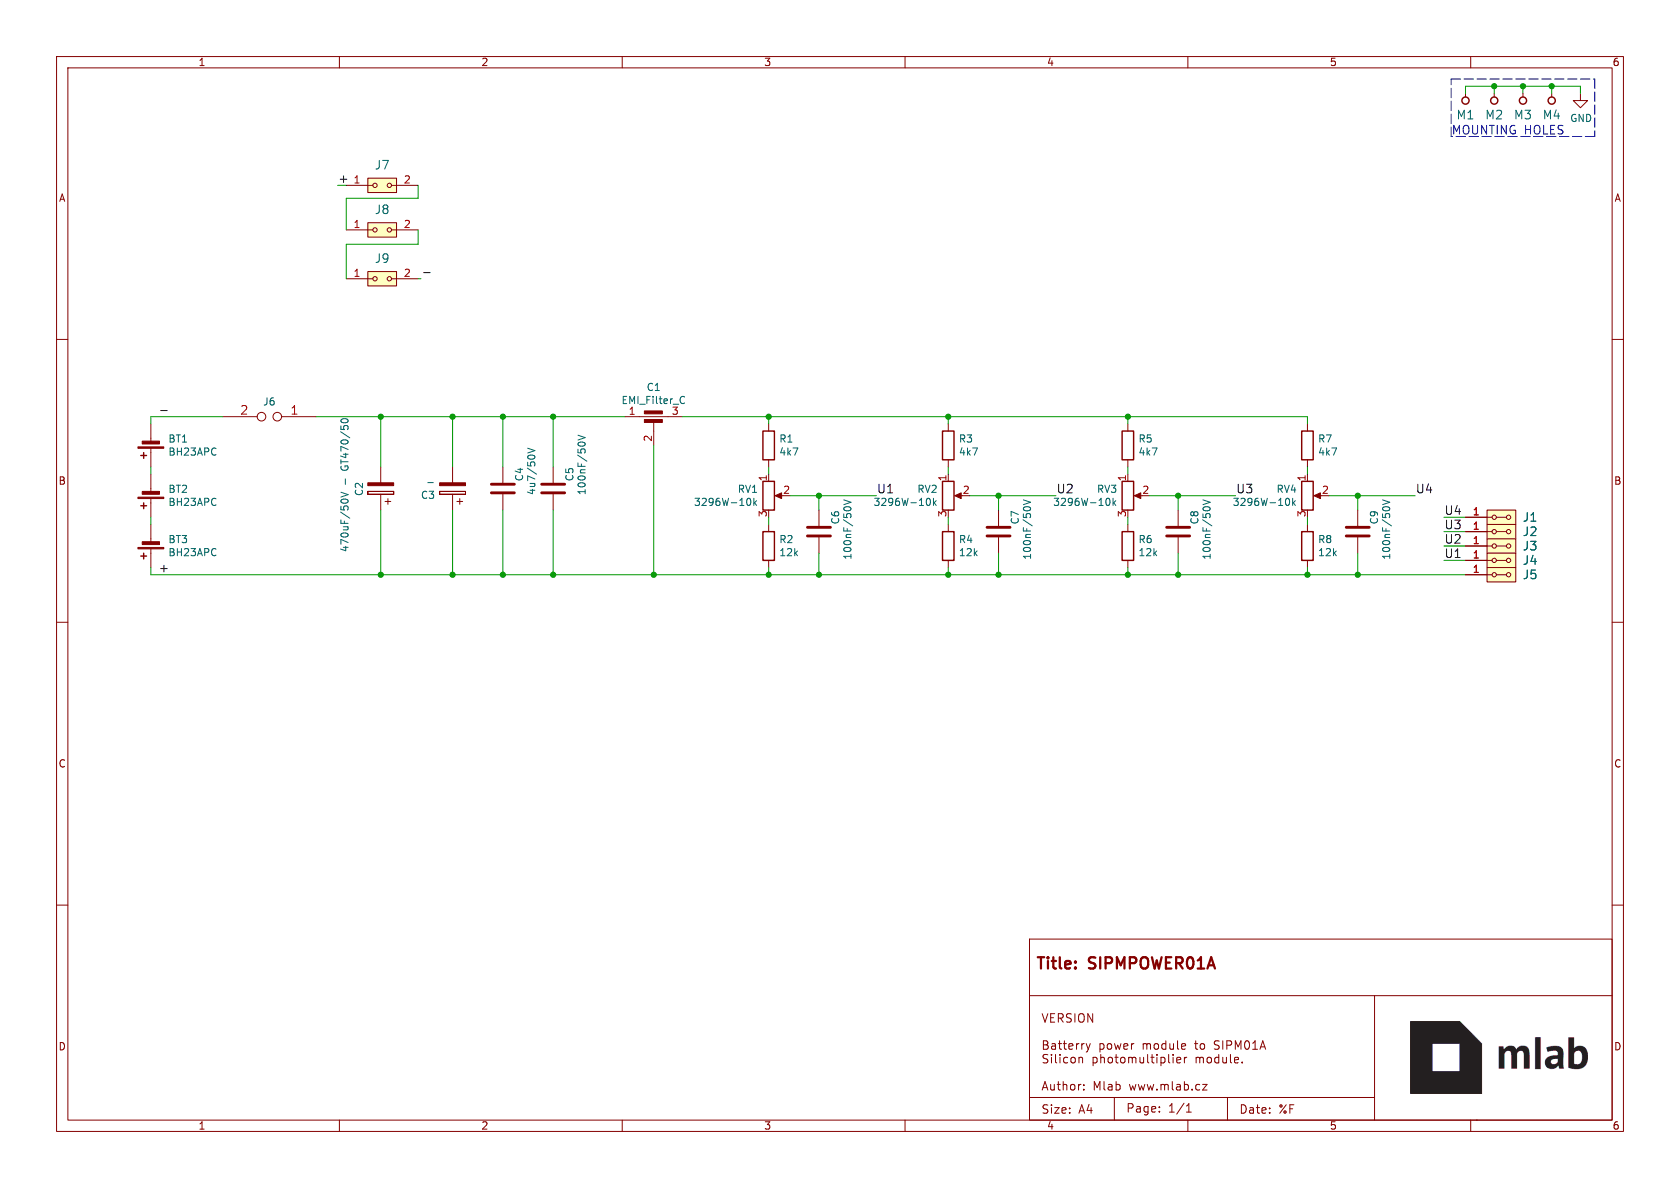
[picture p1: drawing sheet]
(kicad_sch (version 20230121) (generator eeschema)

 (paper "A4")

 (title_block
  (title "SIPMPOWER01A")
  (date "%F")
  (rev "REV")
  (company "Mlab www.mlab.cz")
  (comment 1 "VERSION")
  (comment 2 "Batterry power module to SIPM01A\\nSilicon photomultiplier module. "))

 (lib_symbols
  (symbol "Device:Battery_Cell" (pin_numbers hide) (pin_names (offset 0) hide) (in_bom yes) (on_board yes)
   (property "Reference" "BT" (at 2.54 2.54 0) (effects (font (size 1.27 1.27)) (justify left)))
   (property "Value" "Battery_Cell" (at 2.54 0 0) (effects (font (size 1.27 1.27)) (justify left)))
   (property "Footprint" "" (at 0 1.524 90) (effects (font (size 1.27 1.27)) hide))
   (property "Datasheet" "~" (at 0 1.524 90) (effects (font (size 1.27 1.27)) hide))
   (symbol "Battery_Cell_0_1"
    (rectangle (start -2.286 1.778) (end 2.286 1.524) (stroke (width 0) (type default)) (fill (type outline)))
    (rectangle (start -1.524 1.016) (end 1.524 0.508) (stroke (width 0) (type default)) (fill (type outline)))
    (polyline (pts (xy 0 0.762) (xy 0 0)) (stroke (width 0) (type default)) (fill (type none)))
    (polyline (pts (xy 0 1.778) (xy 0 2.54)) (stroke (width 0) (type default)) (fill (type none)))
    (polyline (pts (xy 0.762 3.048) (xy 1.778 3.048)) (stroke (width 0.254) (type default)) (fill (type none)))
    (polyline (pts (xy 1.27 3.556) (xy 1.27 2.54)) (stroke (width 0.254) (type default)) (fill (type none))))
   (symbol "Battery_Cell_1_1"
    (pin passive line (at 0 5.08 270) (length 2.54) (name "+" (effects (font (size 1.27 1.27)))) (number "1" (effects (font (size 1.27 1.27)))))
    (pin passive line (at 0 -2.54 90) (length 2.54) (name "-" (effects (font (size 1.27 1.27)))) (number "2" (effects (font (size 1.27 1.27)))))))
  (symbol "Device:C" (pin_numbers hide) (pin_names (offset 0.254)) (in_bom yes) (on_board yes)
   (property "Reference" "C" (at 0.635 2.54 0) (effects (font (size 1.27 1.27)) (justify left)))
   (property "Value" "C" (at 0.635 -2.54 0) (effects (font (size 1.27 1.27)) (justify left)))
   (property "Footprint" "" (at 0.9652 -3.81 0) (effects (font (size 1.27 1.27)) hide))
   (property "Datasheet" "~" (at 0 0 0) (effects (font (size 1.27 1.27)) hide))
   (symbol "C_0_1"
    (polyline (pts (xy -2.032 -0.762) (xy 2.032 -0.762)) (stroke (width 0.508) (type default)) (fill (type none)))
    (polyline (pts (xy -2.032 0.762) (xy 2.032 0.762)) (stroke (width 0.508) (type default)) (fill (type none))))
   (symbol "C_1_1"
    (pin passive line (at 0 3.81 270) (length 2.794) (name "~" (effects (font (size 1.27 1.27)))) (number "1" (effects (font (size 1.27 1.27)))))
    (pin passive line (at 0 -3.81 90) (length 2.794) (name "~" (effects (font (size 1.27 1.27)))) (number "2" (effects (font (size 1.27 1.27)))))))
  (symbol "Device:R" (pin_numbers hide) (pin_names (offset 0)) (in_bom yes) (on_board yes)
   (property "Reference" "R" (at 2.032 0 90) (effects (font (size 1.27 1.27))))
   (property "Value" "R" (at 0 0 90) (effects (font (size 1.27 1.27))))
   (property "Footprint" "" (at -1.778 0 90) (effects (font (size 1.27 1.27)) hide))
   (property "Datasheet" "~" (at 0 0 0) (effects (font (size 1.27 1.27)) hide))
   (symbol "R_0_1"
    (rectangle (start -1.016 -2.54) (end 1.016 2.54) (stroke (width 0.254) (type default)) (fill (type none))))
   (symbol "R_1_1"
    (pin passive line (at 0 3.81 270) (length 1.27) (name "~" (effects (font (size 1.27 1.27)))) (number "1" (effects (font (size 1.27 1.27)))))
    (pin passive line (at 0 -3.81 90) (length 1.27) (name "~" (effects (font (size 1.27 1.27)))) (number "2" (effects (font (size 1.27 1.27)))))))
  (symbol "MLAB_HEADER:HEADER_2x01" (pin_names (offset 1.016)) (in_bom yes) (on_board yes)
   (property "Reference" "J" (at 0 -2.54 0) (effects (font (size 1.524 1.524))))
   (property "Value" "HEADER_2x01" (at 0 2.54 0) (effects (font (size 1.524 1.524))))
   (property "Footprint" "" (at 0 0 0) (effects (font (size 1.524 1.524))))
   (property "Datasheet" "" (at 0 0 0) (effects (font (size 1.524 1.524))))
   (symbol "HEADER_2x01_0_1"
    (rectangle (start -2.54 1.27) (end 2.54 -1.27) (stroke (width 0) (type default)) (fill (type background)))
    (circle (center -1.27 0) (radius 0.381) (stroke (width 0) (type default)) (fill (type none)))
    (polyline (pts (xy -1.651 0) (xy -2.54 0)) (stroke (width 0) (type default)) (fill (type none)))
    (polyline (pts (xy 1.651 0) (xy 2.54 0)) (stroke (width 0) (type default)) (fill (type none)))
    (circle (center 1.27 0) (radius 0.381) (stroke (width 0) (type default)) (fill (type none))))
   (symbol "HEADER_2x01_1_1"
    (pin input line (at -6.35 0 0) (length 3.81) (name "~" (effects (font (size 1.27 1.27)))) (number "1" (effects (font (size 1.27 1.27)))))
    (pin input line (at 6.35 0 180) (length 3.81) (name "~" (effects (font (size 1.27 1.27)))) (number "2" (effects (font (size 1.27 1.27)))))))
  (symbol "MLAB_HEADER:HEADER_2x01_PARALLEL" (pin_names (offset 1.016)) (in_bom yes) (on_board yes)
   (property "Reference" "J" (at 0 -2.54 0) (effects (font (size 1.524 1.524))))
   (property "Value" "HEADER_2x01_PARALLEL" (at 0 2.54 0) (effects (font (size 1.524 1.524))))
   (property "Footprint" "" (at 0 0 0) (effects (font (size 1.524 1.524))))
   (property "Datasheet" "" (at 0 0 0) (effects (font (size 1.524 1.524))))
   (symbol "HEADER_2x01_PARALLEL_0_1"
    (rectangle (start -2.54 1.27) (end 2.54 -1.27) (stroke (width 0) (type default)) (fill (type background)))
    (circle (center -1.27 0) (radius 0.381) (stroke (width 0) (type default)) (fill (type none)))
    (polyline (pts (xy -1.651 0) (xy -2.54 0)) (stroke (width 0) (type default)) (fill (type none)))
    (polyline (pts (xy -0.889 0) (xy 0.889 0)) (stroke (width 0) (type default)) (fill (type none)))
    (circle (center 1.27 0) (radius 0.381) (stroke (width 0) (type default)) (fill (type none))))
   (symbol "HEADER_2x01_PARALLEL_1_1"
    (pin input line (at -6.35 0 0) (length 3.81) (name "~" (effects (font (size 1.27 1.27)))) (number "1" (effects (font (size 1.27 1.27)))))
    (pin input line (at -6.35 0 0) (length 3.81) hide (name "~" (effects (font (size 1.27 1.27)))) (number "2" (effects (font (size 1.27 1.27)))))))
  (symbol "MLAB_Jumpers:JUMP2_2x1" (pin_names (offset 1.016) hide) (in_bom yes) (on_board yes)
   (property "Reference" "J" (at -7.62 1.27 0) (effects (font (size 1.27 1.27))))
   (property "Value" "JUMP2_2x1" (at 5.08 -2.54 0) (effects (font (size 1.016 1.016)) hide))
   (property "Footprint" "" (at 0 0 0) (effects (font (size 1.524 1.524))))
   (property "Datasheet" "" (at 0 0 0) (effects (font (size 1.524 1.524))))
   (symbol "JUMP2_2x1_1_1"
    (pin passive inverted (at 7.62 0 180) (length 7.62) (name "1" (effects (font (size 1.524 1.524)))) (number "1" (effects (font (size 1.524 1.524)))))
    (pin passive inverted (at -8.89 0 0) (length 7.62) (name "1" (effects (font (size 1.524 1.524)))) (number "2" (effects (font (size 1.524 1.524)))))))
  (symbol "MLAB_MECHANICAL:HOLE" (pin_numbers hide) (pin_names (offset 1.016) hide) (in_bom yes) (on_board yes)
   (property "Reference" "M" (at 0 2.54 0) (effects (font (size 1.524 1.524))))
   (property "Value" "HOLE" (at 0 -2.54 0) (effects (font (size 1.524 1.524))))
   (property "Footprint" "" (at 0 0 0) (effects (font (size 1.524 1.524))))
   (property "Datasheet" "" (at 0 0 0) (effects (font (size 1.524 1.524))))
   (symbol "HOLE_0_1"
    (circle (center 0 0) (radius 0.635) (stroke (width 0.254) (type default)) (fill (type none))))
   (symbol "HOLE_1_1"
    (pin input line (at 1.27 0 180) (length 0.635) (name "~" (effects (font (size 1.27 1.27)))) (number "1" (effects (font (size 1.27 1.27)))))))
  (symbol "SIPMPOWER01A-rescue:CP-Device" (pin_numbers hide) (pin_names (offset 0.254)) (in_bom yes) (on_board yes)
   (property "Reference" "C" (at 0.635 2.54 0) (effects (font (size 1.27 1.27)) (justify left)))
   (property "Value" "Device_CP" (at 0.635 -2.54 0) (effects (font (size 1.27 1.27)) (justify left)))
   (property "Footprint" "" (at 0.9652 -3.81 0) (effects (font (size 1.27 1.27)) hide))
   (property "Datasheet" "" (at 0 0 0) (effects (font (size 1.27 1.27)) hide))
   (symbol "CP-Device_0_1"
    (rectangle (start -2.286 0.508) (end -2.286 1.016) (stroke (width 0) (type solid)) (fill (type none)))
    (rectangle (start -2.286 0.508) (end 2.286 0.508) (stroke (width 0) (type solid)) (fill (type none)))
    (polyline (pts (xy -1.778 2.286) (xy -0.762 2.286)) (stroke (width 0) (type solid)) (fill (type none)))
    (polyline (pts (xy -1.27 2.794) (xy -1.27 1.778)) (stroke (width 0) (type solid)) (fill (type none)))
    (rectangle (start 2.286 -0.508) (end -2.286 -1.016) (stroke (width 0) (type solid)) (fill (type outline)))
    (rectangle (start 2.286 1.016) (end -2.286 1.016) (stroke (width 0) (type solid)) (fill (type none)))
    (rectangle (start 2.286 1.016) (end 2.286 0.508) (stroke (width 0) (type solid)) (fill (type none))))
   (symbol "CP-Device_1_1"
    (pin passive line (at 0 3.81 270) (length 2.794) (name "~" (effects (font (size 1.27 1.27)))) (number "1" (effects (font (size 1.27 1.27)))))
    (pin passive line (at 0 -3.81 90) (length 2.794) (name "~" (effects (font (size 1.27 1.27)))) (number "2" (effects (font (size 1.27 1.27)))))))
  (symbol "SIPMPOWER01A-rescue:EMI_Filter_C-Device" (pin_names (offset 0.254) hide) (in_bom yes) (on_board yes)
   (property "Reference" "C" (at 0 7.62 0) (effects (font (size 1.27 1.27))))
   (property "Value" "Device_EMI_Filter_C" (at 0 5.715 0) (effects (font (size 1.27 1.27))))
   (property "Footprint" "" (at 0 0 90) (effects (font (size 1.27 1.27)) hide))
   (property "Datasheet" "" (at 0 0 90) (effects (font (size 1.27 1.27)) hide))
   (symbol "EMI_Filter_C-Device_0_1"
    (rectangle (start -1.651 1.524) (end 1.524 2.032) (stroke (width 0) (type solid)) (fill (type outline)))
    (polyline (pts (xy -2.54 2.54) (xy 2.54 2.54)) (stroke (width 0) (type solid)) (fill (type none)))
    (polyline (pts (xy 0 0) (xy 0 1.778)) (stroke (width 0) (type solid)) (fill (type none)))
    (rectangle (start 1.524 3.048) (end -1.651 3.556) (stroke (width 0) (type solid)) (fill (type outline))))
   (symbol "EMI_Filter_C-Device_1_1"
    (pin passive line (at -5.08 2.54 0) (length 2.54) (name "1" (effects (font (size 1.27 1.27)))) (number "1" (effects (font (size 1.27 1.27)))))
    (pin passive line (at 0 -2.54 90) (length 2.54) (name "2" (effects (font (size 1.27 1.27)))) (number "2" (effects (font (size 1.27 1.27)))))
    (pin passive line (at 5.08 2.54 180) (length 2.54) (name "3" (effects (font (size 1.27 1.27)))) (number "3" (effects (font (size 1.27 1.27)))))))
  (symbol "SIPMPOWER01A-rescue:R_POT-Device" (pin_names (offset 1.016) hide) (in_bom yes) (on_board yes)
   (property "Reference" "RV" (at -4.445 0 90) (effects (font (size 1.27 1.27))))
   (property "Value" "Device_R_POT" (at -2.54 0 90) (effects (font (size 1.27 1.27))))
   (property "Footprint" "" (at 0 0 0) (effects (font (size 1.27 1.27)) hide))
   (property "Datasheet" "" (at 0 0 0) (effects (font (size 1.27 1.27)) hide))
   (symbol "R_POT-Device_0_1"
    (polyline (pts (xy 2.54 0) (xy 1.524 0)) (stroke (width 0) (type solid)) (fill (type none)))
    (polyline (pts (xy 1.143 0) (xy 2.286 0.508) (xy 2.286 -0.508) (xy 1.143 0)) (stroke (width 0) (type solid)) (fill (type outline)))
    (rectangle (start 1.016 2.54) (end -1.016 -2.54) (stroke (width 0.254) (type solid)) (fill (type none))))
   (symbol "R_POT-Device_1_1"
    (pin passive line (at 0 3.81 270) (length 1.27) (name "1" (effects (font (size 1.27 1.27)))) (number "1" (effects (font (size 1.27 1.27)))))
    (pin passive line (at 3.81 0 180) (length 1.27) (name "2" (effects (font (size 1.27 1.27)))) (number "2" (effects (font (size 1.27 1.27)))))
    (pin passive line (at 0 -3.81 90) (length 1.27) (name "3" (effects (font (size 1.27 1.27)))) (number "3" (effects (font (size 1.27 1.27)))))))
  (symbol "power:GND" (power) (pin_names (offset 0)) (in_bom yes) (on_board yes)
   (property "Reference" "#PWR" (at 0 -6.35 0) (effects (font (size 1.27 1.27)) hide))
   (property "Value" "GND" (at 0 -3.81 0) (effects (font (size 1.27 1.27))))
   (property "Footprint" "" (at 0 0 0) (effects (font (size 1.27 1.27)) hide))
   (property "Datasheet" "" (at 0 0 0) (effects (font (size 1.27 1.27)) hide))
   (symbol "GND_0_1"
    (polyline (pts (xy 0 0) (xy 0 -1.27) (xy 1.27 -1.27) (xy 0 -2.54) (xy -1.27 -1.27) (xy 0 -1.27)) (stroke (width 0) (type default)) (fill (type none))))
   (symbol "GND_1_1"
    (pin power_in line (at 0 0 270) (length 0) hide (name "GND" (effects (font (size 1.27 1.27)))) (number "1" (effects (font (size 1.27 1.27))))))))

 (junction (at 97.79 101.6) (diameter 0) (color 0 0 0 0))
 (junction (at 176.53 87.63) (diameter 0) (color 0 0 0 0))
 (junction (at 240.03 101.6) (diameter 0) (color 0 0 0 0))
 (junction (at 231.14 101.6) (diameter 0) (color 0 0 0 0))
 (junction (at 97.79 73.66) (diameter 0) (color 0 0 0 0))
 (junction (at 176.53 101.6) (diameter 0) (color 0 0 0 0))
 (junction (at 88.9 101.6) (diameter 0) (color 0 0 0 0))
 (junction (at 208.28 101.6) (diameter 0) (color 0 0 0 0))
 (junction (at 67.31 101.6) (diameter 0) (color 0 0 0 0))
 (junction (at 264.16 15.24) (diameter 0) (color 0 0 0 0))
 (junction (at 115.57 101.6) (diameter 0) (color 0 0 0 0))
 (junction (at 135.89 101.6) (diameter 0) (color 0 0 0 0))
 (junction (at 144.78 87.63) (diameter 0) (color 0 0 0 0))
 (junction (at 80.01 101.6) (diameter 0) (color 0 0 0 0))
 (junction (at 167.64 73.66) (diameter 0) (color 0 0 0 0))
 (junction (at 80.01 73.66) (diameter 0) (color 0 0 0 0))
 (junction (at 208.28 87.63) (diameter 0) (color 0 0 0 0))
 (junction (at 274.32 15.24) (diameter 0) (color 0 0 0 0))
 (junction (at 269.24 15.24) (diameter 0) (color 0 0 0 0))
 (junction (at 167.64 101.6) (diameter 0) (color 0 0 0 0))
 (junction (at 88.9 73.66) (diameter 0) (color 0 0 0 0))
 (junction (at 240.03 87.63) (diameter 0) (color 0 0 0 0))
 (junction (at 199.39 73.66) (diameter 0) (color 0 0 0 0))
 (junction (at 135.89 73.66) (diameter 0) (color 0 0 0 0))
 (junction (at 67.31 73.66) (diameter 0) (color 0 0 0 0))
 (junction (at 199.39 101.6) (diameter 0) (color 0 0 0 0))
 (junction (at 144.78 101.6) (diameter 0) (color 0 0 0 0))

 (wire (pts (xy 208.28 101.6) (xy 231.14 101.6)) (stroke (width 0) (type default)))
 (wire (pts (xy 144.78 90.17) (xy 144.78 87.63)) (stroke (width 0) (type default)))
 (wire (pts (xy 26.67 73.66) (xy 39.37 73.66)) (stroke (width 0) (type default)))
 (wire (pts (xy 255.27 93.98) (xy 259.08 93.98)) (stroke (width 0) (type default)))
 (wire (pts (xy 97.79 90.17) (xy 97.79 101.6)) (stroke (width 0) (type default)))
 (wire (pts (xy 55.88 73.66) (xy 67.31 73.66)) (stroke (width 0) (type default)))
 (wire (pts (xy 199.39 73.66) (xy 231.14 73.66)) (stroke (width 0) (type default)))
 (wire (pts (xy 144.78 87.63) (xy 154.94 87.63)) (stroke (width 0) (type default)))
 (wire (pts (xy 61.214 35.052) (xy 73.914 35.052)) (stroke (width 0) (type default)))
 (wire (pts (xy 73.914 35.052) (xy 73.914 32.766)) (stroke (width 0) (type default)))
 (wire (pts (xy 120.65 73.66) (xy 135.89 73.66)) (stroke (width 0) (type default)))
 (wire (pts (xy 176.53 97.79) (xy 176.53 101.6)) (stroke (width 0) (type default)))
 (wire (pts (xy 240.03 97.79) (xy 240.03 101.6)) (stroke (width 0) (type default)))
 (polyline (pts (xy 281.94 13.97) (xy 281.94 24.13)) (stroke (width 0) (type dash)))

 (wire (pts (xy 167.64 74.93) (xy 167.64 73.66)) (stroke (width 0) (type default)))
 (wire (pts (xy 139.7 87.63) (xy 144.78 87.63)) (stroke (width 0) (type default)))
 (polyline (pts (xy 281.94 24.13) (xy 256.54 24.13)) (stroke (width 0) (type dash)))

 (wire (pts (xy 199.39 92.71) (xy 199.39 91.44)) (stroke (width 0) (type default)))
 (wire (pts (xy 269.24 15.24) (xy 274.32 15.24)) (stroke (width 0) (type default)))
 (wire (pts (xy 240.03 87.63) (xy 250.19 87.63)) (stroke (width 0) (type default)))
 (wire (pts (xy 274.32 16.51) (xy 274.32 15.24)) (stroke (width 0) (type default)))
 (wire (pts (xy 80.01 82.55) (xy 80.01 73.66)) (stroke (width 0) (type default)))
 (wire (pts (xy 167.64 101.6) (xy 176.53 101.6)) (stroke (width 0) (type default)))
 (wire (pts (xy 231.14 92.71) (xy 231.14 91.44)) (stroke (width 0) (type default)))
 (wire (pts (xy 97.79 73.66) (xy 97.79 82.55)) (stroke (width 0) (type default)))
 (wire (pts (xy 167.64 92.71) (xy 167.64 91.44)) (stroke (width 0) (type default)))
 (wire (pts (xy 26.67 74.93) (xy 26.67 73.66)) (stroke (width 0) (type default)))
 (wire (pts (xy 234.95 87.63) (xy 240.03 87.63)) (stroke (width 0) (type default)))
 (wire (pts (xy 176.53 90.17) (xy 176.53 87.63)) (stroke (width 0) (type default)))
 (wire (pts (xy 231.14 74.93) (xy 231.14 73.66)) (stroke (width 0) (type default)))
 (wire (pts (xy 61.214 40.64) (xy 61.214 35.052)) (stroke (width 0) (type default)))
 (wire (pts (xy 264.16 16.51) (xy 264.16 15.24)) (stroke (width 0) (type default)))
 (wire (pts (xy 61.214 43.18) (xy 61.214 49.276)) (stroke (width 0) (type default)))
 (wire (pts (xy 88.9 90.17) (xy 88.9 101.6)) (stroke (width 0) (type default)))
 (wire (pts (xy 88.9 82.55) (xy 88.9 73.66)) (stroke (width 0) (type default)))
 (wire (pts (xy 167.64 101.6) (xy 167.64 100.33)) (stroke (width 0) (type default)))
 (wire (pts (xy 80.01 101.6) (xy 88.9 101.6)) (stroke (width 0) (type default)))
 (wire (pts (xy 255.27 91.44) (xy 259.08 91.44)) (stroke (width 0) (type default)))
 (wire (pts (xy 240.03 101.6) (xy 259.08 101.6)) (stroke (width 0) (type default)))
 (wire (pts (xy 115.57 78.74) (xy 115.57 101.6)) (stroke (width 0) (type default)))
 (wire (pts (xy 73.914 49.276) (xy 74.422 49.276)) (stroke (width 0) (type default)))
 (wire (pts (xy 167.64 83.82) (xy 167.64 82.55)) (stroke (width 0) (type default)))
 (wire (pts (xy 255.27 96.52) (xy 259.08 96.52)) (stroke (width 0) (type default)))
 (wire (pts (xy 255.27 99.06) (xy 259.08 99.06)) (stroke (width 0) (type default)))
 (polyline (pts (xy 256.54 13.97) (xy 281.94 13.97)) (stroke (width 0) (type dash)))

 (wire (pts (xy 26.67 92.71) (xy 26.67 91.44)) (stroke (width 0) (type default)))
 (wire (pts (xy 208.28 97.79) (xy 208.28 101.6)) (stroke (width 0) (type default)))
 (wire (pts (xy 199.39 101.6) (xy 199.39 100.33)) (stroke (width 0) (type default)))
 (wire (pts (xy 97.79 101.6) (xy 115.57 101.6)) (stroke (width 0) (type default)))
 (wire (pts (xy 135.89 92.71) (xy 135.89 91.44)) (stroke (width 0) (type default)))
 (wire (pts (xy 269.24 16.51) (xy 269.24 15.24)) (stroke (width 0) (type default)))
 (wire (pts (xy 26.67 100.33) (xy 26.67 101.6)) (stroke (width 0) (type default)))
 (wire (pts (xy 26.67 101.6) (xy 67.31 101.6)) (stroke (width 0) (type default)))
 (wire (pts (xy 115.57 101.6) (xy 135.89 101.6)) (stroke (width 0) (type default)))
 (wire (pts (xy 67.31 73.66) (xy 80.01 73.66)) (stroke (width 0) (type default)))
 (wire (pts (xy 176.53 87.63) (xy 186.69 87.63)) (stroke (width 0) (type default)))
 (wire (pts (xy 231.14 101.6) (xy 231.14 100.33)) (stroke (width 0) (type default)))
 (wire (pts (xy 274.32 15.24) (xy 279.4 15.24)) (stroke (width 0) (type default)))
 (wire (pts (xy 167.64 73.66) (xy 199.39 73.66)) (stroke (width 0) (type default)))
 (wire (pts (xy 264.16 15.24) (xy 269.24 15.24)) (stroke (width 0) (type default)))
 (wire (pts (xy 199.39 83.82) (xy 199.39 82.55)) (stroke (width 0) (type default)))
 (wire (pts (xy 80.01 73.66) (xy 88.9 73.66)) (stroke (width 0) (type default)))
 (wire (pts (xy 144.78 97.79) (xy 144.78 101.6)) (stroke (width 0) (type default)))
 (wire (pts (xy 135.89 83.82) (xy 135.89 82.55)) (stroke (width 0) (type default)))
 (wire (pts (xy 144.78 101.6) (xy 167.64 101.6)) (stroke (width 0) (type default)))
 (wire (pts (xy 203.2 87.63) (xy 208.28 87.63)) (stroke (width 0) (type default)))
 (wire (pts (xy 73.914 40.64) (xy 73.914 43.18)) (stroke (width 0) (type default)))
 (wire (pts (xy 171.45 87.63) (xy 176.53 87.63)) (stroke (width 0) (type default)))
 (wire (pts (xy 61.214 32.766) (xy 59.69 32.766)) (stroke (width 0) (type default)))
 (wire (pts (xy 80.01 90.17) (xy 80.01 101.6)) (stroke (width 0) (type default)))
 (wire (pts (xy 259.08 16.51) (xy 259.08 15.24)) (stroke (width 0) (type default)))
 (wire (pts (xy 110.49 73.66) (xy 97.79 73.66)) (stroke (width 0) (type default)))
 (wire (pts (xy 199.39 74.93) (xy 199.39 73.66)) (stroke (width 0) (type default)))
 (wire (pts (xy 88.9 101.6) (xy 97.79 101.6)) (stroke (width 0) (type default)))
 (wire (pts (xy 26.67 83.82) (xy 26.67 82.55)) (stroke (width 0) (type default)))
 (wire (pts (xy 135.89 74.93) (xy 135.89 73.66)) (stroke (width 0) (type default)))
 (wire (pts (xy 231.14 83.82) (xy 231.14 82.55)) (stroke (width 0) (type default)))
 (wire (pts (xy 279.4 15.24) (xy 279.4 16.51)) (stroke (width 0) (type default)))
 (wire (pts (xy 208.28 87.63) (xy 218.44 87.63)) (stroke (width 0) (type default)))
 (wire (pts (xy 135.89 101.6) (xy 135.89 100.33)) (stroke (width 0) (type default)))
 (wire (pts (xy 73.914 43.18) (xy 61.214 43.18)) (stroke (width 0) (type default)))
 (wire (pts (xy 67.31 90.17) (xy 67.31 101.6)) (stroke (width 0) (type default)))
 (wire (pts (xy 135.89 101.6) (xy 144.78 101.6)) (stroke (width 0) (type default)))
 (wire (pts (xy 88.9 73.66) (xy 97.79 73.66)) (stroke (width 0) (type default)))
 (wire (pts (xy 208.28 90.17) (xy 208.28 87.63)) (stroke (width 0) (type default)))
 (polyline (pts (xy 256.54 24.13) (xy 256.54 13.97)) (stroke (width 0) (type dash)))

 (wire (pts (xy 176.53 101.6) (xy 199.39 101.6)) (stroke (width 0) (type default)))
 (wire (pts (xy 240.03 90.17) (xy 240.03 87.63)) (stroke (width 0) (type default)))
 (wire (pts (xy 259.08 15.24) (xy 264.16 15.24)) (stroke (width 0) (type default)))
 (wire (pts (xy 199.39 101.6) (xy 208.28 101.6)) (stroke (width 0) (type default)))
 (wire (pts (xy 67.31 82.55) (xy 67.31 73.66)) (stroke (width 0) (type default)))
 (wire (pts (xy 135.89 73.66) (xy 167.64 73.66)) (stroke (width 0) (type default)))
 (wire (pts (xy 231.14 101.6) (xy 240.03 101.6)) (stroke (width 0) (type default)))
 (wire (pts (xy 67.31 101.6) (xy 80.01 101.6)) (stroke (width 0) (type default)))

 (text "MOUNTING HOLES" (at 256.54 24.13 0) (effects (font (size 1.524 1.524)) (justify left bottom)))

 (label "U2" (at 186.69 87.63 0) (fields_autoplaced) (effects (font (size 1.524 1.524)) (justify left bottom)))
 (label "U3" (at 218.44 87.63 0) (fields_autoplaced) (effects (font (size 1.524 1.524)) (justify left bottom)))
 (label "U1" (at 255.27 99.06 0) (fields_autoplaced) (effects (font (size 1.524 1.524)) (justify left bottom)))
 (label "U4" (at 250.19 87.63 0) (fields_autoplaced) (effects (font (size 1.524 1.524)) (justify left bottom)))
 (label "U2" (at 255.27 96.52 0) (fields_autoplaced) (effects (font (size 1.524 1.524)) (justify left bottom)))
 (label "-" (at 74.422 49.276 0) (fields_autoplaced) (effects (font (size 1.524 1.524)) (justify left bottom)))
 (label "+" (at 27.94 101.6 0) (fields_autoplaced) (effects (font (size 1.524 1.524)) (justify left bottom)))
 (label "-" (at 27.94 73.66 0) (fields_autoplaced) (effects (font (size 1.524 1.524)) (justify left bottom)))
 (label "U4" (at 255.27 91.44 0) (fields_autoplaced) (effects (font (size 1.524 1.524)) (justify left bottom)))
 (label "+" (at 59.69 32.766 0) (fields_autoplaced) (effects (font (size 1.524 1.524)) (justify left bottom)))
 (label "U1" (at 154.94 87.63 0) (fields_autoplaced) (effects (font (size 1.524 1.524)) (justify left bottom)))
 (label "U3" (at 255.27 93.98 0) (fields_autoplaced) (effects (font (size 1.524 1.524)) (justify left bottom)))

 (symbol (lib_id "MLAB_MECHANICAL:HOLE") (at 259.08 17.78 90) (unit 1) (in_bom yes) (on_board yes) (dnp no)
  (property "Reference" "M1" (at 259.08 20.32 90) (effects (font (size 1.524 1.524))))
  (property "Value" "HOLE" (at 261.62 17.78 0) (effects (font (size 1.524 1.524)) hide))
  (property "Footprint" "Mlab_Mechanical:MountingHole_3mm" (at 259.08 17.78 0) (effects (font (size 1.524 1.524)) hide))
  (property "Datasheet" "" (at 259.08 17.78 0) (effects (font (size 1.524 1.524)))) (pin "1"))

 (symbol (lib_id "MLAB_MECHANICAL:HOLE") (at 264.16 17.78 90) (unit 1) (in_bom yes) (on_board yes) (dnp no)
  (property "Reference" "M2" (at 264.16 20.32 90) (effects (font (size 1.524 1.524))))
  (property "Value" "HOLE" (at 266.7 17.78 0) (effects (font (size 1.524 1.524)) hide))
  (property "Footprint" "Mlab_Mechanical:MountingHole_3mm" (at 264.16 17.78 0) (effects (font (size 1.524 1.524)) hide))
  (property "Datasheet" "" (at 264.16 17.78 0) (effects (font (size 1.524 1.524)))) (pin "1"))

 (symbol (lib_id "MLAB_MECHANICAL:HOLE") (at 269.24 17.78 90) (unit 1) (in_bom yes) (on_board yes) (dnp no)
  (property "Reference" "M3" (at 269.24 20.32 90) (effects (font (size 1.524 1.524))))
  (property "Value" "HOLE" (at 271.78 17.78 0) (effects (font (size 1.524 1.524)) hide))
  (property "Footprint" "Mlab_Mechanical:MountingHole_3mm" (at 269.24 17.78 0) (effects (font (size 1.524 1.524)) hide))
  (property "Datasheet" "" (at 269.24 17.78 0) (effects (font (size 1.524 1.524)))) (pin "1"))

 (symbol (lib_id "MLAB_MECHANICAL:HOLE") (at 274.32 17.78 90) (unit 1) (in_bom yes) (on_board yes) (dnp no)
  (property "Reference" "M4" (at 274.32 20.32 90) (effects (font (size 1.524 1.524))))
  (property "Value" "HOLE" (at 276.86 17.78 0) (effects (font (size 1.524 1.524)) hide))
  (property "Footprint" "Mlab_Mechanical:MountingHole_3mm" (at 274.32 17.78 0) (effects (font (size 1.524 1.524)) hide))
  (property "Datasheet" "" (at 274.32 17.78 0) (effects (font (size 1.524 1.524)))) (pin "1"))

 (symbol (lib_id "Device:Battery_Cell") (at 26.67 77.47 180) (unit 1) (in_bom yes) (on_board yes) (dnp no)
  (property "Reference" "BT1" (at 29.6672 77.5716 0) (effects (font (size 1.27 1.27)) (justify right)))
  (property "Value" "BH23APC" (at 29.6672 79.883 0) (effects (font (size 1.27 1.27)) (justify right)))
  (property "Footprint" "Mlab_Batery:BH23APC" (at 26.67 78.994 90) (effects (font (size 1.27 1.27)) hide))
  (property "Datasheet" "~" (at 26.67 78.994 90) (effects (font (size 1.27 1.27)) hide)) (pin "1") (pin "2"))

 (symbol (lib_id "Device:Battery_Cell") (at 26.67 86.36 180) (unit 1) (in_bom yes) (on_board yes) (dnp no)
  (property "Reference" "BT2" (at 29.6672 86.4616 0) (effects (font (size 1.27 1.27)) (justify right)))
  (property "Value" "BH23APC" (at 29.6672 88.773 0) (effects (font (size 1.27 1.27)) (justify right)))
  (property "Footprint" "Mlab_Batery:BH23APC" (at 26.67 87.884 90) (effects (font (size 1.27 1.27)) hide))
  (property "Datasheet" "~" (at 26.67 87.884 90) (effects (font (size 1.27 1.27)) hide)) (pin "2") (pin "1"))

 (symbol (lib_id "Device:Battery_Cell") (at 26.67 95.25 180) (unit 1) (in_bom yes) (on_board yes) (dnp no)
  (property "Reference" "BT3" (at 29.6672 95.3516 0) (effects (font (size 1.27 1.27)) (justify right)))
  (property "Value" "BH23APC" (at 29.6672 97.663 0) (effects (font (size 1.27 1.27)) (justify right)))
  (property "Footprint" "Mlab_Batery:BH23APC" (at 26.67 96.774 90) (effects (font (size 1.27 1.27)) hide))
  (property "Datasheet" "~" (at 26.67 96.774 90) (effects (font (size 1.27 1.27)) hide)) (pin "2") (pin "1"))

 (symbol (lib_id "Device:R") (at 135.89 78.74 0) (unit 1) (in_bom yes) (on_board yes) (dnp no)
  (property "Reference" "R1" (at 137.668 77.5716 0) (effects (font (size 1.27 1.27)) (justify left)))
  (property "Value" "4k7" (at 137.668 79.883 0) (effects (font (size 1.27 1.27)) (justify left)))
  (property "Footprint" "Mlab_R:SMD-0805" (at 134.112 78.74 90) (effects (font (size 1.27 1.27)) hide))
  (property "Datasheet" "~" (at 135.89 78.74 0) (effects (font (size 1.27 1.27)) hide)) (pin "2") (pin "1"))

 (symbol (lib_id "Device:R") (at 135.89 96.52 0) (unit 1) (in_bom yes) (on_board yes) (dnp no)
  (property "Reference" "R2" (at 137.668 95.3516 0) (effects (font (size 1.27 1.27)) (justify left)))
  (property "Value" "12k" (at 137.668 97.663 0) (effects (font (size 1.27 1.27)) (justify left)))
  (property "Footprint" "Mlab_R:SMD-0805" (at 134.112 96.52 90) (effects (font (size 1.27 1.27)) hide))
  (property "Datasheet" "~" (at 135.89 96.52 0) (effects (font (size 1.27 1.27)) hide)) (pin "2") (pin "1"))

 (symbol (lib_id "SIPMPOWER01A-rescue:R_POT-Device") (at 135.89 87.63 0) (unit 1) (in_bom yes) (on_board yes) (dnp no)
  (property "Reference" "RV1" (at 134.112 86.4616 0) (effects (font (size 1.27 1.27)) (justify right)))
  (property "Value" "3296W-10k" (at 134.112 88.773 0) (effects (font (size 1.27 1.27)) (justify right)))
  (property "Footprint" "Potentiometer_THT:Potentiometer_Bourns_3296W_Vertical" (at 135.89 87.63 0) (effects (font (size 1.27 1.27)) hide))
  (property "Datasheet" "~" (at 135.89 87.63 0) (effects (font (size 1.27 1.27)) hide)) (pin "1") (pin "2") (pin "3"))

 (symbol (lib_id "SIPMPOWER01A-rescue:CP-Device") (at 67.31 86.36 180) (unit 1) (in_bom yes) (on_board yes) (dnp no)
  (property "Reference" "C2" (at 63.5 85.09 90) (effects (font (size 1.27 1.27)) (justify left)))
  (property "Value" "470uF/50V - GT470/50" (at 60.96 73.66 90) (effects (font (size 1.27 1.27)) (justify left)))
  (property "Footprint" "Capacitor_THT:CP_Radial_D10.0mm_P5.00mm" (at 66.3448 82.55 0) (effects (font (size 1.27 1.27)) hide))
  (property "Datasheet" "~" (at 67.31 86.36 0) (effects (font (size 1.27 1.27)) hide)) (pin "2") (pin "1"))

 (symbol (lib_id "SIPMPOWER01A-rescue:CP-Device") (at 80.01 86.36 180) (unit 1) (in_bom yes) (on_board yes) (dnp no)
  (property "Reference" "C3" (at 77.0128 87.5284 0) (effects (font (size 1.27 1.27)) (justify left)))
  (property "Value" "-" (at 77.0128 85.217 0) (effects (font (size 1.27 1.27)) (justify left)))
  (property "Footprint" "Mlab_C:TantalC_SizeC_Reflow" (at 79.0448 82.55 0) (effects (font (size 1.27 1.27)) hide))
  (property "Datasheet" "~" (at 80.01 86.36 0) (effects (font (size 1.27 1.27)) hide)) (pin "2") (pin "1"))

 (symbol (lib_id "Device:C") (at 88.9 86.36 0) (unit 1) (in_bom yes) (on_board yes) (dnp no)
  (property "Reference" "C4" (at 91.821 85.1916 90) (effects (font (size 1.27 1.27)) (justify left)))
  (property "Value" "4u7/50V" (at 93.98 87.63 90) (effects (font (size 1.27 1.27)) (justify left)))
  (property "Footprint" "Mlab_R:SMD-0805" (at 89.8652 90.17 0) (effects (font (size 1.27 1.27)) hide))
  (property "Datasheet" "~" (at 88.9 86.36 0) (effects (font (size 1.27 1.27)) hide)) (pin "1") (pin "2"))

 (symbol (lib_id "Device:C") (at 97.79 86.36 0) (unit 1) (in_bom yes) (on_board yes) (dnp no)
  (property "Reference" "C5" (at 100.711 85.1916 90) (effects (font (size 1.27 1.27)) (justify left)))
  (property "Value" "100nF/50V" (at 102.87 87.63 90) (effects (font (size 1.27 1.27)) (justify left)))
  (property "Footprint" "Mlab_R:SMD-0805" (at 98.7552 90.17 0) (effects (font (size 1.27 1.27)) hide))
  (property "Datasheet" "~" (at 97.79 86.36 0) (effects (font (size 1.27 1.27)) hide)) (pin "1") (pin "2"))

 (symbol (lib_id "power:GND") (at 279.4 16.51 0) (unit 1) (in_bom yes) (on_board yes) (dnp no)
  (property "Reference" "#PWR0101" (at 279.4 22.86 0) (effects (font (size 1.27 1.27)) hide))
  (property "Value" "GND" (at 279.527 20.9042 0) (effects (font (size 1.27 1.27))))
  (property "Footprint" "" (at 279.4 16.51 0) (effects (font (size 1.27 1.27)) hide))
  (property "Datasheet" "" (at 279.4 16.51 0) (effects (font (size 1.27 1.27)) hide)) (pin "1"))

 (symbol (lib_id "Device:R") (at 167.64 78.74 0) (unit 1) (in_bom yes) (on_board yes) (dnp no)
  (property "Reference" "R3" (at 169.418 77.5716 0) (effects (font (size 1.27 1.27)) (justify left)))
  (property "Value" "4k7" (at 169.418 79.883 0) (effects (font (size 1.27 1.27)) (justify left)))
  (property "Footprint" "Mlab_R:SMD-0805" (at 165.862 78.74 90) (effects (font (size 1.27 1.27)) hide))
  (property "Datasheet" "~" (at 167.64 78.74 0) (effects (font (size 1.27 1.27)) hide)) (pin "2") (pin "1"))

 (symbol (lib_id "Device:R") (at 167.64 96.52 0) (unit 1) (in_bom yes) (on_board yes) (dnp no)
  (property "Reference" "R4" (at 169.418 95.3516 0) (effects (font (size 1.27 1.27)) (justify left)))
  (property "Value" "12k" (at 169.418 97.663 0) (effects (font (size 1.27 1.27)) (justify left)))
  (property "Footprint" "Mlab_R:SMD-0805" (at 165.862 96.52 90) (effects (font (size 1.27 1.27)) hide))
  (property "Datasheet" "~" (at 167.64 96.52 0) (effects (font (size 1.27 1.27)) hide)) (pin "2") (pin "1"))

 (symbol (lib_id "SIPMPOWER01A-rescue:R_POT-Device") (at 167.64 87.63 0) (unit 1) (in_bom yes) (on_board yes) (dnp no)
  (property "Reference" "RV2" (at 165.862 86.4616 0) (effects (font (size 1.27 1.27)) (justify right)))
  (property "Value" "3296W-10k" (at 165.862 88.773 0) (effects (font (size 1.27 1.27)) (justify right)))
  (property "Footprint" "Potentiometer_THT:Potentiometer_Bourns_3296W_Vertical" (at 167.64 87.63 0) (effects (font (size 1.27 1.27)) hide))
  (property "Datasheet" "~" (at 167.64 87.63 0) (effects (font (size 1.27 1.27)) hide)) (pin "2") (pin "3") (pin "1"))

 (symbol (lib_id "Device:R") (at 199.39 78.74 0) (unit 1) (in_bom yes) (on_board yes) (dnp no)
  (property "Reference" "R5" (at 201.168 77.5716 0) (effects (font (size 1.27 1.27)) (justify left)))
  (property "Value" "4k7" (at 201.168 79.883 0) (effects (font (size 1.27 1.27)) (justify left)))
  (property "Footprint" "Mlab_R:SMD-0805" (at 197.612 78.74 90) (effects (font (size 1.27 1.27)) hide))
  (property "Datasheet" "~" (at 199.39 78.74 0) (effects (font (size 1.27 1.27)) hide)) (pin "1") (pin "2"))

 (symbol (lib_id "Device:R") (at 199.39 96.52 0) (unit 1) (in_bom yes) (on_board yes) (dnp no)
  (property "Reference" "R6" (at 201.168 95.3516 0) (effects (font (size 1.27 1.27)) (justify left)))
  (property "Value" "12k" (at 201.168 97.663 0) (effects (font (size 1.27 1.27)) (justify left)))
  (property "Footprint" "Mlab_R:SMD-0805" (at 197.612 96.52 90) (effects (font (size 1.27 1.27)) hide))
  (property "Datasheet" "~" (at 199.39 96.52 0) (effects (font (size 1.27 1.27)) hide)) (pin "1") (pin "2"))

 (symbol (lib_id "SIPMPOWER01A-rescue:R_POT-Device") (at 199.39 87.63 0) (unit 1) (in_bom yes) (on_board yes) (dnp no)
  (property "Reference" "RV3" (at 197.612 86.4616 0) (effects (font (size 1.27 1.27)) (justify right)))
  (property "Value" "3296W-10k" (at 197.612 88.773 0) (effects (font (size 1.27 1.27)) (justify right)))
  (property "Footprint" "Potentiometer_THT:Potentiometer_Bourns_3296W_Vertical" (at 199.39 87.63 0) (effects (font (size 1.27 1.27)) hide))
  (property "Datasheet" "~" (at 199.39 87.63 0) (effects (font (size 1.27 1.27)) hide)) (pin "2") (pin "3") (pin "1"))

 (symbol (lib_id "Device:R") (at 231.14 78.74 0) (unit 1) (in_bom yes) (on_board yes) (dnp no)
  (property "Reference" "R7" (at 232.918 77.5716 0) (effects (font (size 1.27 1.27)) (justify left)))
  (property "Value" "4k7" (at 232.918 79.883 0) (effects (font (size 1.27 1.27)) (justify left)))
  (property "Footprint" "Mlab_R:SMD-0805" (at 229.362 78.74 90) (effects (font (size 1.27 1.27)) hide))
  (property "Datasheet" "~" (at 231.14 78.74 0) (effects (font (size 1.27 1.27)) hide)) (pin "1") (pin "2"))

 (symbol (lib_id "Device:R") (at 231.14 96.52 0) (unit 1) (in_bom yes) (on_board yes) (dnp no)
  (property "Reference" "R8" (at 232.918 95.3516 0) (effects (font (size 1.27 1.27)) (justify left)))
  (property "Value" "12k" (at 232.918 97.663 0) (effects (font (size 1.27 1.27)) (justify left)))
  (property "Footprint" "Mlab_R:SMD-0805" (at 229.362 96.52 90) (effects (font (size 1.27 1.27)) hide))
  (property "Datasheet" "~" (at 231.14 96.52 0) (effects (font (size 1.27 1.27)) hide)) (pin "1") (pin "2"))

 (symbol (lib_id "SIPMPOWER01A-rescue:R_POT-Device") (at 231.14 87.63 0) (unit 1) (in_bom yes) (on_board yes) (dnp no)
  (property "Reference" "RV4" (at 229.362 86.4616 0) (effects (font (size 1.27 1.27)) (justify right)))
  (property "Value" "3296W-10k" (at 229.362 88.773 0) (effects (font (size 1.27 1.27)) (justify right)))
  (property "Footprint" "Potentiometer_THT:Potentiometer_Bourns_3296W_Vertical" (at 231.14 87.63 0) (effects (font (size 1.27 1.27)) hide))
  (property "Datasheet" "~" (at 231.14 87.63 0) (effects (font (size 1.27 1.27)) hide)) (pin "1") (pin "2") (pin "3"))

 (symbol (lib_id "MLAB_Jumpers:JUMP2_2x1") (at 48.26 73.66 0) (unit 1) (in_bom yes) (on_board yes) (dnp no)
  (property "Reference" "J6" (at 47.625 71.0184 0) (effects (font (size 1.27 1.27))))
  (property "Value" "JUMP2_2x1" (at 53.34 76.2 0) (effects (font (size 1.016 1.016)) hide))
  (property "Footprint" "Mlab_Pin_Headers:Straight_1x02" (at 48.26 73.66 0) (effects (font (size 1.524 1.524)) hide))
  (property "Datasheet" "" (at 48.26 73.66 0) (effects (font (size 1.524 1.524)))) (pin "1") (pin "2"))

 (symbol (lib_id "SIPMPOWER01A-rescue:EMI_Filter_C-Device") (at 115.57 76.2 0) (unit 1) (in_bom yes) (on_board yes) (dnp no)
  (property "Reference" "C1" (at 115.57 68.453 0) (effects (font (size 1.27 1.27))))
  (property "Value" "EMI_Filter_C" (at 115.57 70.7644 0) (effects (font (size 1.27 1.27))))
  (property "Footprint" "Mlab_L:FIR_1806" (at 115.57 76.2 90) (effects (font (size 1.27 1.27)) hide))
  (property "Datasheet" "http://www.murata.com/~/media/webrenewal/support/library/catalog/products/emc/emifil/c31e.ashx?la=en-gb" (at 115.57 76.2 90) (effects (font (size 1.27 1.27)) hide)) (pin "1") (pin "3") (pin "2"))

 (symbol (lib_id "MLAB_HEADER:HEADER_2x01_PARALLEL") (at 265.43 101.6 0) (unit 1) (in_bom yes) (on_board yes) (dnp no)
  (property "Reference" "J5" (at 270.51 101.6 0) (effects (font (size 1.524 1.524))))
  (property "Value" "HEADER_2x01_PARALLEL" (at 263.3472 98.0186 0) (effects (font (size 1.524 1.524)) hide))
  (property "Footprint" "Mlab_Pin_Headers:Straight_2x01" (at 265.43 101.6 0) (effects (font (size 1.524 1.524)) hide))
  (property "Datasheet" "" (at 265.43 101.6 0) (effects (font (size 1.524 1.524)))) (pin "1") (pin "2"))

 (symbol (lib_id "MLAB_HEADER:HEADER_2x01_PARALLEL") (at 265.43 99.06 0) (unit 1) (in_bom yes) (on_board yes) (dnp no)
  (property "Reference" "J4" (at 270.51 99.06 0) (effects (font (size 1.524 1.524))))
  (property "Value" "HEADER_2x01_PARALLEL" (at 263.3472 95.4786 0) (effects (font (size 1.524 1.524)) hide))
  (property "Footprint" "Mlab_Pin_Headers:Straight_2x01" (at 265.43 99.06 0) (effects (font (size 1.524 1.524)) hide))
  (property "Datasheet" "" (at 265.43 99.06 0) (effects (font (size 1.524 1.524)))) (pin "2") (pin "1"))

 (symbol (lib_id "MLAB_HEADER:HEADER_2x01_PARALLEL") (at 265.43 96.52 0) (unit 1) (in_bom yes) (on_board yes) (dnp no)
  (property "Reference" "J3" (at 270.51 96.52 0) (effects (font (size 1.524 1.524))))
  (property "Value" "HEADER_2x01_PARALLEL" (at 263.3472 92.9386 0) (effects (font (size 1.524 1.524)) hide))
  (property "Footprint" "Mlab_Pin_Headers:Straight_2x01" (at 265.43 96.52 0) (effects (font (size 1.524 1.524)) hide))
  (property "Datasheet" "" (at 265.43 96.52 0) (effects (font (size 1.524 1.524)))) (pin "1") (pin "2"))

 (symbol (lib_id "MLAB_HEADER:HEADER_2x01_PARALLEL") (at 265.43 93.98 0) (unit 1) (in_bom yes) (on_board yes) (dnp no)
  (property "Reference" "J2" (at 270.51 93.98 0) (effects (font (size 1.524 1.524))))
  (property "Value" "HEADER_2x01_PARALLEL" (at 263.3472 90.3986 0) (effects (font (size 1.524 1.524)) hide))
  (property "Footprint" "Mlab_Pin_Headers:Straight_2x01" (at 265.43 93.98 0) (effects (font (size 1.524 1.524)) hide))
  (property "Datasheet" "" (at 265.43 93.98 0) (effects (font (size 1.524 1.524)))) (pin "1") (pin "2"))

 (symbol (lib_id "MLAB_HEADER:HEADER_2x01_PARALLEL") (at 265.43 91.44 0) (unit 1) (in_bom yes) (on_board yes) (dnp no)
  (property "Reference" "J1" (at 270.51 91.44 0) (effects (font (size 1.524 1.524))))
  (property "Value" "HEADER_2x01_PARALLEL" (at 263.3472 87.8586 0) (effects (font (size 1.524 1.524)) hide))
  (property "Footprint" "Mlab_Pin_Headers:Straight_2x01" (at 265.43 91.44 0) (effects (font (size 1.524 1.524)) hide))
  (property "Datasheet" "" (at 265.43 91.44 0) (effects (font (size 1.524 1.524)))) (pin "2") (pin "1"))

 (symbol (lib_id "Device:C") (at 144.78 93.98 0) (unit 1) (in_bom yes) (on_board yes) (dnp no)
  (property "Reference" "C6" (at 147.701 92.8116 90) (effects (font (size 1.27 1.27)) (justify left)))
  (property "Value" "100nF/50V" (at 149.86 99.06 90) (effects (font (size 1.27 1.27)) (justify left)))
  (property "Footprint" "Mlab_R:SMD-0805" (at 145.7452 97.79 0) (effects (font (size 1.27 1.27)) hide))
  (property "Datasheet" "~" (at 144.78 93.98 0) (effects (font (size 1.27 1.27)) hide)) (pin "2") (pin "1"))

 (symbol (lib_id "Device:C") (at 176.53 93.98 0) (unit 1) (in_bom yes) (on_board yes) (dnp no)
  (property "Reference" "C7" (at 179.451 92.8116 90) (effects (font (size 1.27 1.27)) (justify left)))
  (property "Value" "100nF/50V" (at 181.61 99.06 90) (effects (font (size 1.27 1.27)) (justify left)))
  (property "Footprint" "Mlab_R:SMD-0805" (at 177.4952 97.79 0) (effects (font (size 1.27 1.27)) hide))
  (property "Datasheet" "~" (at 176.53 93.98 0) (effects (font (size 1.27 1.27)) hide)) (pin "1") (pin "2"))

 (symbol (lib_id "Device:C") (at 208.28 93.98 0) (unit 1) (in_bom yes) (on_board yes) (dnp no)
  (property "Reference" "C8" (at 211.201 92.8116 90) (effects (font (size 1.27 1.27)) (justify left)))
  (property "Value" "100nF/50V" (at 213.36 99.06 90) (effects (font (size 1.27 1.27)) (justify left)))
  (property "Footprint" "Mlab_R:SMD-0805" (at 209.2452 97.79 0) (effects (font (size 1.27 1.27)) hide))
  (property "Datasheet" "~" (at 208.28 93.98 0) (effects (font (size 1.27 1.27)) hide)) (pin "1") (pin "2"))

 (symbol (lib_id "Device:C") (at 240.03 93.98 0) (unit 1) (in_bom yes) (on_board yes) (dnp no)
  (property "Reference" "C9" (at 242.951 92.8116 90) (effects (font (size 1.27 1.27)) (justify left)))
  (property "Value" "100nF/50V" (at 245.11 99.06 90) (effects (font (size 1.27 1.27)) (justify left)))
  (property "Footprint" "Mlab_R:SMD-0805" (at 240.9952 97.79 0) (effects (font (size 1.27 1.27)) hide))
  (property "Datasheet" "~" (at 240.03 93.98 0) (effects (font (size 1.27 1.27)) hide)) (pin "1") (pin "2"))

 (symbol (lib_id "MLAB_HEADER:HEADER_2x01") (at 67.564 32.766 0) (unit 1) (in_bom yes) (on_board yes) (dnp no)
  (property "Reference" "J7" (at 67.564 29.1846 0) (effects (font (size 1.524 1.524))))
  (property "Value" "HEADER_2x01" (at 67.564 29.1846 0) (effects (font (size 1.524 1.524)) hide))
  (property "Footprint" "Mlab_Pin_Headers:Straight_1x02" (at 67.564 32.766 0) (effects (font (size 1.524 1.524)) hide))
  (property "Datasheet" "" (at 67.564 32.766 0) (effects (font (size 1.524 1.524)))) (pin "2") (pin "1"))

 (symbol (lib_id "MLAB_HEADER:HEADER_2x01") (at 67.564 40.64 0) (unit 1) (in_bom yes) (on_board yes) (dnp no)
  (property "Reference" "J8" (at 67.564 37.0586 0) (effects (font (size 1.524 1.524))))
  (property "Value" "HEADER_2x01" (at 67.564 37.0586 0) (effects (font (size 1.524 1.524)) hide))
  (property "Footprint" "Mlab_Pin_Headers:Straight_1x02" (at 67.564 40.64 0) (effects (font (size 1.524 1.524)) hide))
  (property "Datasheet" "" (at 67.564 40.64 0) (effects (font (size 1.524 1.524)))) (pin "2") (pin "1"))

 (symbol (lib_id "MLAB_HEADER:HEADER_2x01") (at 67.564 49.276 0) (unit 1) (in_bom yes) (on_board yes) (dnp no)
  (property "Reference" "J9" (at 67.564 45.6946 0) (effects (font (size 1.524 1.524))))
  (property "Value" "HEADER_2x01" (at 67.564 45.6946 0) (effects (font (size 1.524 1.524)) hide))
  (property "Footprint" "Mlab_Pin_Headers:Straight_1x02" (at 67.564 49.276 0) (effects (font (size 1.524 1.524)) hide))
  (property "Datasheet" "" (at 67.564 49.276 0) (effects (font (size 1.524 1.524)))) (pin "2") (pin "1"))

 (sheet_instances (path "" (page "1"))))
